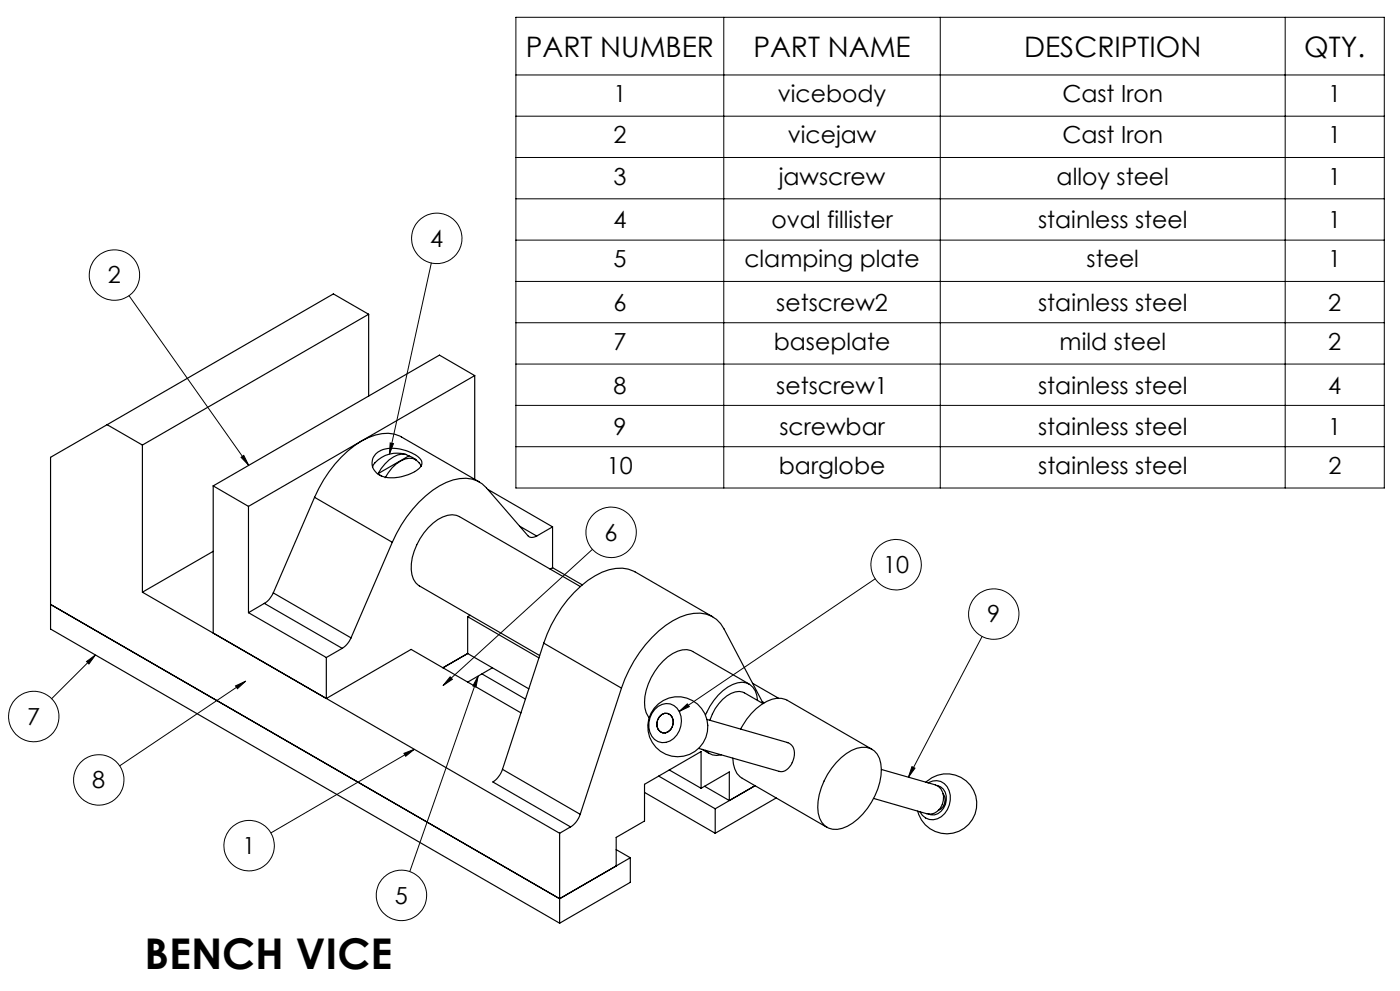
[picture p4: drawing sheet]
<svg xmlns="http://www.w3.org/2000/svg" width="420mm" height="297mm" viewBox="0 0 420 297" stroke-linecap="round" stroke-linejoin="round" font-family="sans-serif">
<g fill="none" stroke="#000" stroke-width=".3">
<path d="M154.8 5.2h260.5v141.1h-260.5zM217.1 5.2v141.1M282.1 5.2v141.1M385.6 5.2v141.1M154.8 34.8h260.5M154.8 22.5h260.5M154.8 47.2h260.5M154.8 59.6h260.5M129.4 78.8l-12.6 57.3M154.8 72h260.5M38.7 88.6l35.9 50.8M154.8 84.3h260.5"/>
<path d="M154.8 96.7h260.5M154.8 109.1h260.5M72.3 137.1l.8-.6 1.5 2.9zM117.1 132.7l.9 .3-1.2 3.1zM154.8 121.5h260.5M154.8 133.9h260.5M177.7 164.6l-44.8 40.9M262.6 173.5l-58.8 39.7M26 198.3l2.6-2-1.9 2.7zM28.6 196.3l-13.1 13.1M294.6 190.7l-22.1 42.2M70.7 205.6l3-1.5-2.5 2.3z"/>
<path d="M73.7 204.1l-37.8 25.4M135 202.8l.7 .8-2.8 1.9zM143.4 202.6l-20.5 58.6M143.4 202.6l-.6 3.3-.9-.3zM203.8 213.2l2.4-2.2 .6 .8zM121.2 225.8l3.1-1.2-2.6 2.1zM124.3 224.6l-43 25M273.6 229.8l.9 .4-2 2.7z"/>
<circle cx="131" cy="71.4" r="7.6"/>
<circle cx="34.3" cy="82.4" r="7.6"/>
<circle cx="183.3" cy="159.6" r="7.6"/>
<circle cx="268.8" cy="169.2" r="7.6"/>
<circle cx="298.1" cy="184" r="7.6"/>
<circle cx="10.1" cy="214.7" r="7.6"/>
<circle cx="29.6" cy="233.7" r="7.6"/>
<circle cx="74.7" cy="253.4" r="7.6"/>
<circle cx="120.4" cy="268.4" r="7.6"/>
</g>
<path d="M117.1 132.7l.9 .3-1.2 3.1zM72.3 137.1l.8-.6 1.5 2.9zM121.2 225.8l3.1-1.2-2.6 2.1zM273.6 229.8l.9 .4-2 2.7zM203.8 213.2l2.4-2.2 .6 .8zM26 198.3l2.6-2-1.9 2.7zM143.4 202.6l-.6 3.3-.9-.3zM135 202.8l.7 .8-2.8 1.9zM70.7 205.6l3-1.5-2.5 2.3z" fill="#000"/>
<g fill="none" stroke="#000" stroke-width=".35">
<path d="M110.6 94.2l-67.9 39.2M110.6 94.2v24.5M110.6 94.2l-10.6-6.1-67.9 39.2M142.4 112.6l-10.6-6.2-67.8 39.2M142.4 112.6l-33.9 19.5M142.4 112.6v31M32.1 127.3l-16.9 9.8v51.4l152.7 88.2M32.1 127.3l10.6 6.1M42.7 133.4v44.1M108.5 132.1a36.6 36.6 0 0 0-14.1 16.9M108.5 132.1a12.2 12.2 0 0 1 12-1.1l23.3 13.5M108.5 132.1l-34 19.7"/>
<path d="M112.7 136.1a8.9 8.9 0 0 1 9.2-1 6.8 6.8 0 0 1 4.6 3.3 3.4 3.4 0 0 1-2.5 3.2 11.5 11.5 0 0 1-10.3 .7 3.9 3.9 0 0 1-1-6.2zM121.9 136.2a8.5 8.5 0 0 0-10.2 3.8M122.7 136.6l2.1 1.2a4.4 4.4 0 0 0-4.6 .4 12.3 12.3 0 0 0-4.7 5M122.7 136.6a4.3 4.3 0 0 0-4.7 .3 12.9 12.9 0 0 0-4.6 5.1M122.7 136.6l-9.3 5.4M124.3 137.4l1.4 1.3 .7 1.1M64 145.6v44.1l33.9 19.6M64 145.6l10.5 6.2M74.5 151.8v31.8M94.4 149l-12.4 28.7M94.4 149l23.3 13.5M113.4 142l1.3 .8"/>
<path d="M146.4 146.7l19.4 11.2M155.9 157.7l5.1 3M165.8 157.9l-4.8 2.8M165.8 157.9v12.2M42.7 177.5l125.2 72.2M64 165.2l-21.3 12.3M82 177.7a6.6 6.6 0 0 1-2.7 3.1M82 177.7l23.3 13.5M117.7 162.5l-12.4 28.7M161 160.7a2.03 2.03 0 0 1-2.6-.2l-12.5-14.3a9.2 9.2 0 0 0-9.9-2.4 30.4 30.4 0 0 0-15.6 13.5l-2.7 5.2M165.8 170.1l-.8 .5M165.8 170.1l8.9 5.2"/>
<path d="M174.1 175.8l-36.3-21a7.2 7.2 0 0 0-7.9 2 18.7 18.7 0 0 0-6.5 13.9 5.7 5.7 0 0 0 2.4 4.9l36.1 20.9M15.2 181.1l152.7 88.2 21.2-12.2M74.5 183.6l23.4 13.5M79.3 180.8l-4.8 2.8M79.3 180.8l23.4 13.5M97.9 197.1v12.2M102.7 194.3l-4.8 2.8M105.3 191.2a6.8 6.8 0 0 1-2.6 3.1M140.3 195.9l-7.4 4.2M140.3 184.8v11.1M140.3 195.9l18.3 10.5M140.3 184.8l21.4 12.4"/>
<path d="M141 184.4l-.7 .4M163.1 192.8l23.3 13.4M163.1 192.8l-12.4 37.8M213.8 184.9l-23.3-13.5a10.8 10.8 0 0 0-9.9 .1 34.7 34.7 0 0 0-16.5 18.5l-1 2.8M97.9 209.3l25.4-14.7 33 19M144.6 202l13 7.5M147.7 200.1l-7.4 4.3M186.4 206.2a38 38 0 0 1 15.4-20.1 12.3 12.3 0 0 1 11.7-1.4l1.4 .9 1.3 1.3 1 1.6 11.8 22.3M186.4 206.2l-12.3 37.8M196.4 212.6a4.4 4.4 0 0 1 4.7-1.6 4.4 4.4 0 0 1 3.2 3.7 6.3 6.3 0 0 1-5.7 7.9 5 5 0 0 1-3.9-6l.3-1.5 .6-1.3zM197.8 214.8a2.3 2.3 0 0 1 2.9-.8 2.3 2.3 0 0 1 1.3 2.7 2.67 2.67 0 0 1-4 2.5 3.1 3.1 0 0 1-.2-4.4zM197.8 214.8a2.3 2.3 0 0 1 2.9-.8 2.3 2.3 0 0 1 1.3 2.7 2.7 2.7 0 0 1-4 2.6 3.2 3.2 0 0 1-.2-4.5z"/>
<path d="M212.1 215.6l24.3 7M222.2 218.5a16.3 16.3 0 0 1 10.9-9.2h1.4l1.6 .6 25.5 14.7M224.8 205l-17-9.7a5.5 5.5 0 0 0-6 .6 18.2 18.2 0 0 0-8.3 16.3l.4 1.4 .8 1.5M225.8 204.8l7.7 4.4M227.3 209.9a4.9 4.9 0 0 0-6-5.3 16.2 16.2 0 0 0-9.7 9.7M228.7 210.3l.6 .3M228.9 210.9l-5.6-3.3a4.6 4.6 0 0 0-5.2 1 14.3 14.3 0 0 0-5.1 7.3M150.7 230.6a7.3 7.3 0 0 1-2.9 3.7l23.4 13.5M150.7 230.6l23.4 13.4M193.4 237.5l21.2 12.2M197.6 232.6l17 9.8M200.8 230.7l9.5 5.6"/>
<path d="M209.6 224.3l24.2 6.9M210.3 236.3v-11.1l-16.9 9.9v11l-8.5 4.9v8.5M210.3 236.3l8.5-5v8.6M210.6 224.6l2.2 1.2M211.4 235.7l7.4 4.2M211.7 224.9a4.4 4.4 0 0 0 4.7 1.3M218.8 239.9l7.7-4.4-11.9 6.9M219.9 227.2a7 7 0 0 0 2.8 6.1l25.4 14.7M232.9 239.1l-18.3 10.6M236.1 222.5a3.7 3.7 0 0 1 1.8 5.4 3.9 3.9 0 0 1-4.2 3.3M250.9 228.6a11.3 11.3 0 0 1 9-4.6 5.2 5.2 0 0 1 4.3 4.8 19.8 19.8 0 0 1-6.8 16.6 8.7 8.7 0 0 1-8.9 2.8 6.2 6.2 0 0 1-3.2-6.2 20.8 20.8 0 0 1 5.6-13.4zM264.4 230.6l16.2 4.6a4.7 4.7 0 0 1 2.5 4.4 4.7 4.7 0 0 1-2.8 4.1l-1.1 .3-1.1-.1-16-4.6"/>
<path d="M277.8 234.4a9 9 0 0 1 13.7 1.4 9 9 0 0 1-3.8 13.3 9 9 0 0 1-12.4-6M278.4 234.6a4.3 4.3 0 0 1 6.7 3.7 6.6 6.6 0 0 1-5.1 7.4 4.2 4.2 0 0 1-4.1-2.4M281 235.4a3.6 3.6 0 0 1 2.9 4.4 4.4 4.4 0 0 1-4.6 4.4l-.7-.2M282.9 237.9a3.4 3.4 0 0 1-1.4 5M167.9 249.7v27M171.2 247.8l-3.3 1.9M174.1 244a6.8 6.8 0 0 1-2.9 3.8M184.9 254.6l4.2 2.5M189.1 257.1v7.3l-21.2 12.3M214.6 242.4v7.3"/>
<circle cx="203.3" cy="217.8" r="9"/>
</g>
<text font-size="12.7" x="43.3" y="290.4">BENCH VICE</text>
<g font-size="8.5">
<text x="157.7" y="17">PART NUMBER</text>
<text x="226" y="17">PART NAME</text>
<text x="307.3" y="17">DESCRIPTION</text>
<text x="391.3" y="17">QTY.</text>
</g>
<g font-size="7.1">
<text x="184" y="30.6">1</text>
<text x="233.4" y="30.6">vicebody</text>
<text x="318.7" y="30.6">Cast Iron</text>
<text x="398.5" y="30.6">1</text>
<text x="184" y="43">2</text>
<text x="236.3" y="43">vicejaw</text>
<text x="318.7" y="43">Cast Iron</text>
<text x="398.5" y="43">1</text>
<text x="184" y="55.4">3</text>
<text x="233.6" y="55.4">jawscrew</text>
<text x="317" y="55.4">alloy steel</text>
<text x="398.5" y="55.4">1</text>
<text x="184" y="68.4">4</text>
<text x="231.4" y="68.4">oval fillister</text>
<text x="311.5" y="68.4">stainless steel</text>
<text x="398.5" y="68.4">1</text>
<text x="129.1" y="73.9">4</text>
<text x="184" y="80.1">5</text>
<text x="223.3" y="80.1">clamping plate</text>
<text x="326" y="80.1">steel</text>
<text x="398.5" y="80.1">1</text>
<text x="32.4" y="84.9">2</text>
<text x="184" y="93.2">6</text>
<text x="232.9" y="93.2">setscrew2</text>
<text x="311.5" y="93.2">stainless steel</text>
<text x="398.5" y="93.2">2</text>
<text x="184" y="104.9">7</text>
<text x="232.1" y="104.9">baseplate</text>
<text x="317.9" y="104.9">mild steel</text>
<text x="398.5" y="104.9">2</text>
<text x="184" y="117.9">8</text>
<text x="232.9" y="117.9">setscrew1</text>
<text x="311.5" y="117.9">stainless steel</text>
<text x="398.5" y="117.9">4</text>
<text x="184" y="130.3">9</text>
<text x="233.8" y="130.3">screwbar</text>
<text x="311.5" y="130.3">stainless steel</text>
<text x="398.5" y="130.3">1</text>
<text x="182.1" y="142">10</text>
<text x="233.7" y="142">barglobe</text>
<text x="311.5" y="142">stainless steel</text>
<text x="398.5" y="142">2</text>
<text x="181.4" y="162">6</text>
<text x="264.9" y="171.7">10</text>
<text x="296.2" y="186.5">9</text>
<text x="8.2" y="217.2">7</text>
<text x="27.7" y="236.2">8</text>
<text x="72.8" y="255.9">1</text>
<text x="118.5" y="270.8">5</text>
</g>
</svg>
